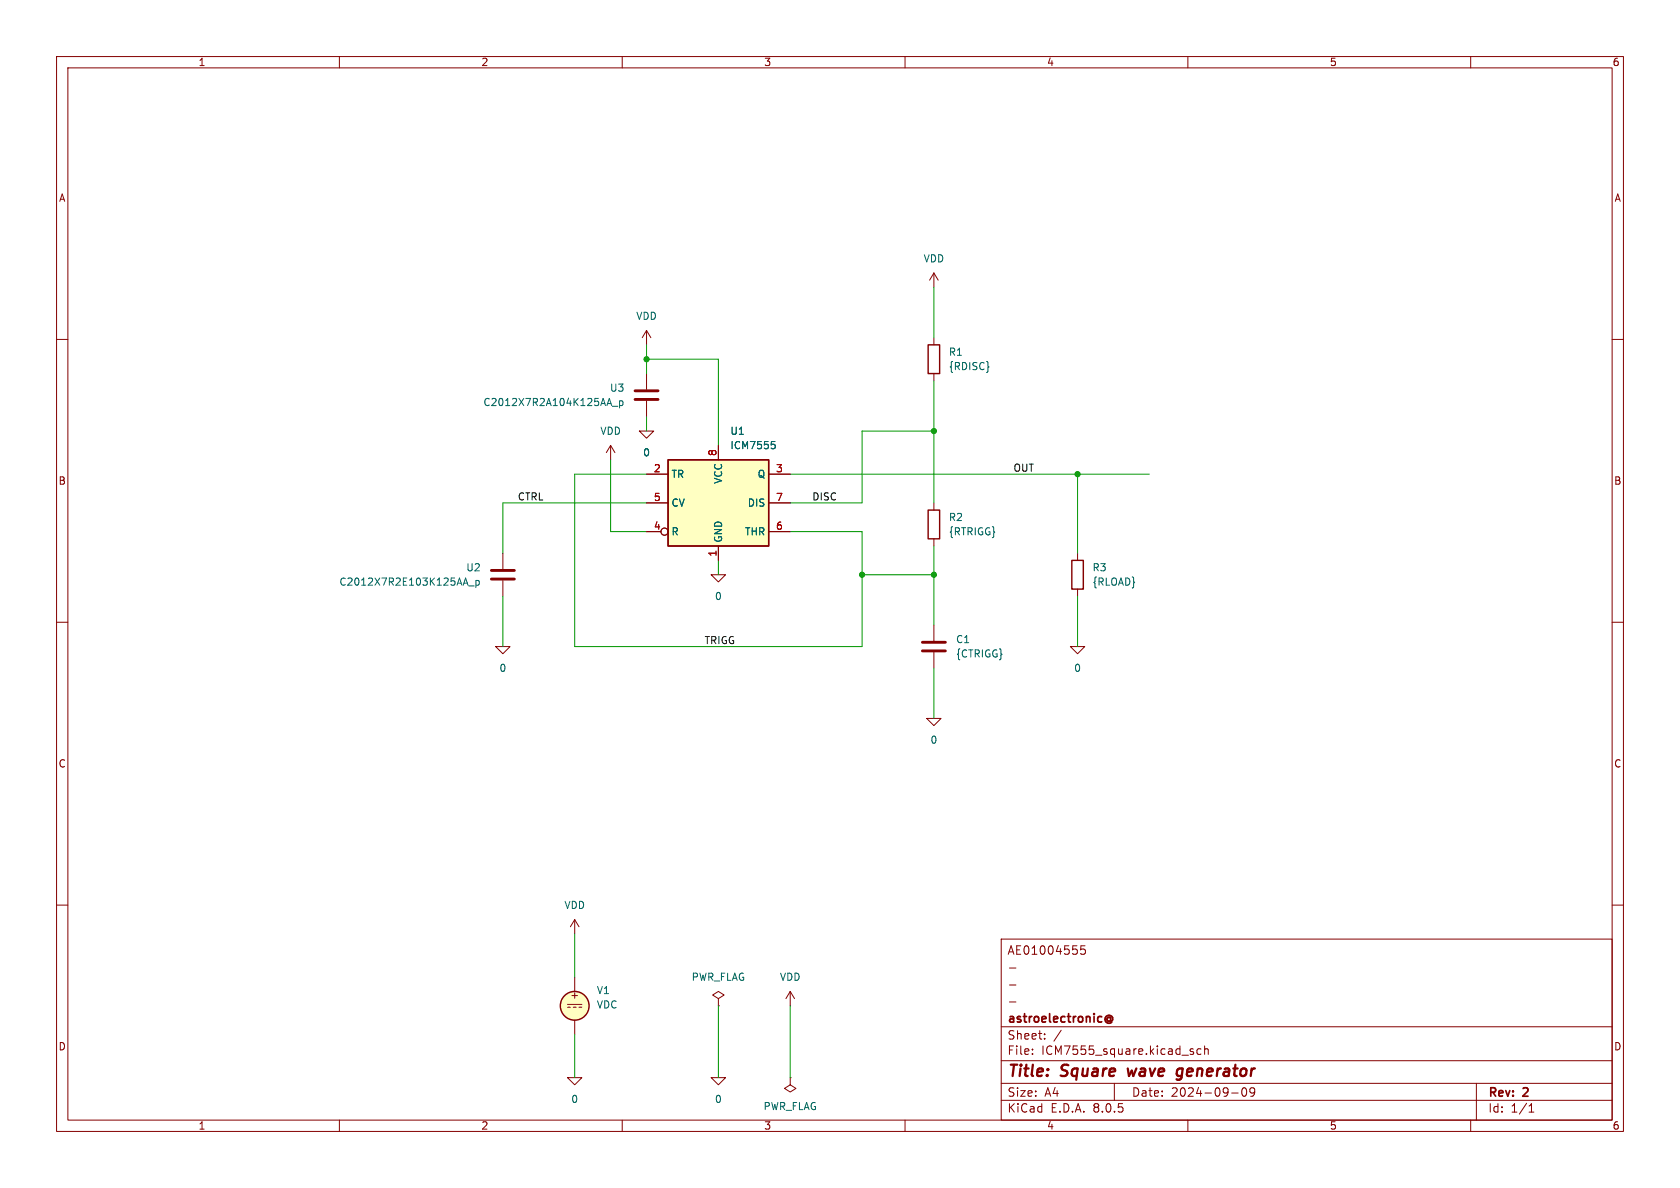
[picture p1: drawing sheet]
(kicad_sch
 (version 20231120)
 (generator "eeschema")
 (generator_version "8.0")
 (paper "A4")
 (title_block
  (title "Square wave generator")
  (date "2024-09-09")
  (rev "2")
  (company "astroelectronic@")
  (comment 1 "-")
  (comment 2 "-")
  (comment 3 "-")
  (comment 4 "AE01004555"))
 (lib_symbols
  (symbol "ICM7555:0"
   (power)
   (pin_names
    (offset 0)) (exclude_from_sim no) (in_bom yes) (on_board yes)
   (property "Reference" "#GND" (at 0 -2.54 0) (effects (font (size 1.27 1.27)) (hide yes)))
   (property "Value" "0" (at 0 -1.778 0) (effects (font (size 1.27 1.27))))
   (property "Footprint" "" (at 0 0 0) (effects (font (size 1.27 1.27)) (hide yes)))
   (property "Datasheet" "~" (at 0 0 0) (effects (font (size 1.27 1.27)) (hide yes)))
   (property "Description" "0V reference potential for simulation" (at 0 0 0) (effects (font (size 1.27 1.27)) (hide yes)))
   (symbol "0_0_1"
    (polyline (pts (xy -1.27 0) (xy 0 -1.27) (xy 1.27 0) (xy -1.27 0)) (stroke (width 0) (type default)) (fill (type none))))
   (symbol "0_1_1"
    (pin power_in line (at 0 0 0) (length 0) hide (name "0" (effects (font (size 1.016 1.016)))) (number "1" (effects (font (size 1.016 1.016)))))))
  (symbol "ICM7555:C"
   (pin_numbers hide)
   (pin_names
    (offset 0.254)) (exclude_from_sim no) (in_bom yes) (on_board yes)
   (property "Reference" "C" (at 0.635 2.54 0) (effects (font (size 1.27 1.27)) (justify left)))
   (property "Value" "C" (at 0.635 -2.54 0) (effects (font (size 1.27 1.27)) (justify left)))
   (property "Footprint" "" (at 0.9652 -3.81 0) (effects (font (size 1.27 1.27)) (hide yes)))
   (property "Datasheet" "~" (at 0 0 0) (effects (font (size 1.27 1.27)) (hide yes)))
   (property "Description" "Unpolarized capacitor" (at 0 0 0) (effects (font (size 1.27 1.27)) (hide yes)))
   (symbol "C_0_1"
    (polyline (pts (xy -2.032 -0.762) (xy 2.032 -0.762)) (stroke (width 0.508) (type default)) (fill (type none)))
    (polyline (pts (xy -2.032 0.762) (xy 2.032 0.762)) (stroke (width 0.508) (type default)) (fill (type none))))
   (symbol "C_1_1"
    (pin passive line (at 0 3.81 270) (length 2.794) (name "~" (effects (font (size 1.27 1.27)))) (number "1" (effects (font (size 1.27 1.27)))))
    (pin passive line (at 0 -3.81 90) (length 2.794) (name "~" (effects (font (size 1.27 1.27)))) (number "2" (effects (font (size 1.27 1.27)))))))
  (symbol "ICM7555:ICM7555" (exclude_from_sim no) (in_bom yes) (on_board yes)
   (property "Reference" "U" (at -10.16 8.89 0) (effects (font (size 1.27 1.27)) (justify left)))
   (property "Value" "ICM7555" (at 2.54 8.89 0) (effects (font (size 1.27 1.27)) (justify left)))
   (property "Footprint" "Package_SO:SOIC-8_3.9x4.9mm_P1.27mm" (at 21.59 -10.16 0) (effects (font (size 1.27 1.27)) (hide yes)))
   (property "Datasheet" "http://www.intersil.com/content/dam/Intersil/documents/icm7/icm7555-56.pdf" (at 21.59 -10.16 0) (effects (font (size 1.27 1.27)) (hide yes)))
   (property "Description" "CMOS General Purpose Timer, 555 compatible, SOIC-8. Simulation model" (at 0 0 0) (effects (font (size 1.27 1.27)) (hide yes)))
   (symbol "ICM7555_0_0"
    (pin power_in line (at 0 -10.16 90) (length 2.54) (name "GND" (effects (font (size 1.27 1.27)))) (number "1" (effects (font (size 1.27 1.27)))))
    (pin power_in line (at 0 10.16 270) (length 2.54) (name "VCC" (effects (font (size 1.27 1.27)))) (number "8" (effects (font (size 1.27 1.27))))))
   (symbol "ICM7555_0_1"
    (rectangle (start -8.89 -7.62) (end 8.89 7.62) (stroke (width 0.254) (type default)) (fill (type background)))
    (rectangle (start -8.89 -7.62) (end 8.89 7.62) (stroke (width 0.254) (type default)) (fill (type background))))
   (symbol "ICM7555_1_1"
    (pin input line (at -12.7 5.08 0) (length 3.81) (name "TR" (effects (font (size 1.27 1.27)))) (number "2" (effects (font (size 1.27 1.27)))))
    (pin output line (at 12.7 5.08 180) (length 3.81) (name "Q" (effects (font (size 1.27 1.27)))) (number "3" (effects (font (size 1.27 1.27)))))
    (pin input inverted (at -12.7 -5.08 0) (length 3.81) (name "R" (effects (font (size 1.27 1.27)))) (number "4" (effects (font (size 1.27 1.27)))))
    (pin input line (at -12.7 0 0) (length 3.81) (name "CV" (effects (font (size 1.27 1.27)))) (number "5" (effects (font (size 1.27 1.27)))))
    (pin input line (at 12.7 -5.08 180) (length 3.81) (name "THR" (effects (font (size 1.27 1.27)))) (number "6" (effects (font (size 1.27 1.27)))))
    (pin input line (at 12.7 0 180) (length 3.81) (name "DIS" (effects (font (size 1.27 1.27)))) (number "7" (effects (font (size 1.27 1.27)))))))
  (symbol "ICM7555:PWR_FLAG"
   (power)
   (pin_numbers hide)
   (pin_names
    (offset 0) hide) (exclude_from_sim no) (in_bom yes) (on_board yes)
   (property "Reference" "#FLG" (at 0 1.905 0) (effects (font (size 1.27 1.27)) (hide yes)))
   (property "Value" "PWR_FLAG" (at 0 3.81 0) (effects (font (size 1.27 1.27))))
   (property "Footprint" "" (at 0 0 0) (effects (font (size 1.27 1.27)) (hide yes)))
   (property "Datasheet" "~" (at 0 0 0) (effects (font (size 1.27 1.27)) (hide yes)))
   (property "Description" "Special symbol for telling ERC where power comes from" (at 0 0 0) (effects (font (size 1.27 1.27)) (hide yes)))
   (symbol "PWR_FLAG_0_0"
    (pin power_out line (at 0 0 90) (length 0) (name "pwr" (effects (font (size 1.27 1.27)))) (number "1" (effects (font (size 1.27 1.27))))))
   (symbol "PWR_FLAG_0_1"
    (polyline (pts (xy 0 0) (xy 0 1.27) (xy -1.016 1.905) (xy 0 2.54) (xy 1.016 1.905) (xy 0 1.27)) (stroke (width 0) (type default)) (fill (type none)))))
  (symbol "ICM7555:R"
   (pin_numbers hide)
   (pin_names
    (offset 0)) (exclude_from_sim no) (in_bom yes) (on_board yes)
   (property "Reference" "R" (at 2.032 0 90) (effects (font (size 1.27 1.27))))
   (property "Value" "R" (at 0 0 90) (effects (font (size 1.27 1.27))))
   (property "Footprint" "" (at -1.778 0 90) (effects (font (size 1.27 1.27)) (hide yes)))
   (property "Datasheet" "~" (at 0 0 0) (effects (font (size 1.27 1.27)) (hide yes)))
   (property "Description" "Resistor" (at 0 0 0) (effects (font (size 1.27 1.27)) (hide yes)))
   (symbol "R_0_1"
    (rectangle (start -1.016 -2.54) (end 1.016 2.54) (stroke (width 0.254) (type default)) (fill (type none))))
   (symbol "R_1_1"
    (pin passive line (at 0 3.81 270) (length 1.27) (name "~" (effects (font (size 1.27 1.27)))) (number "1" (effects (font (size 1.27 1.27)))))
    (pin passive line (at 0 -3.81 90) (length 1.27) (name "~" (effects (font (size 1.27 1.27)))) (number "2" (effects (font (size 1.27 1.27)))))))
  (symbol "ICM7555:VDC"
   (pin_numbers hide)
   (pin_names
    (offset 0.0254)) (exclude_from_sim no) (in_bom yes) (on_board yes)
   (property "Reference" "V" (at 2.54 2.54 0) (effects (font (size 1.27 1.27)) (justify left)))
   (property "Value" "1" (at 2.54 0 0) (effects (font (size 1.27 1.27)) (justify left)))
   (property "Footprint" "" (at 0 0 0) (effects (font (size 1.27 1.27)) (hide yes)))
   (property "Datasheet" "~" (at 0 0 0) (effects (font (size 1.27 1.27)) (hide yes)))
   (property "Description" "Voltage source, DC" (at 0 0 0) (effects (font (size 1.27 1.27)) (hide yes)))
   (property "Sim.Pins" "1=+ 2=-" (at 0 0 0) (effects (font (size 1.27 1.27)) (hide yes)))
   (property "Sim.Type" "DC" (at 0 0 0) (effects (font (size 1.27 1.27)) (hide yes)))
   (property "Sim.Device" "V" (at 0 0 0) (effects (font (size 1.27 1.27)) (justify left) (hide yes)))
   (property "Spice_Netlist_Enabled" "Y" (at 0 0 0) (effects (font (size 1.27 1.27)) (justify left) (hide yes)))
   (symbol "VDC_0_0"
    (polyline (pts (xy -1.27 0.254) (xy 1.27 0.254)) (stroke (width 0) (type default)) (fill (type none)))
    (polyline (pts (xy -0.762 -0.254) (xy -1.27 -0.254)) (stroke (width 0) (type default)) (fill (type none)))
    (polyline (pts (xy 0.254 -0.254) (xy -0.254 -0.254)) (stroke (width 0) (type default)) (fill (type none)))
    (polyline (pts (xy 1.27 -0.254) (xy 0.762 -0.254)) (stroke (width 0) (type default)) (fill (type none)))
    (text "+" (at 0 1.905 0) (effects (font (size 1.27 1.27)))))
   (symbol "VDC_0_1"
    (circle (center 0 0) (radius 2.54) (stroke (width 0.254) (type default)) (fill (type background))))
   (symbol "VDC_1_1"
    (pin passive line (at 0 5.08 270) (length 2.54) (name "~" (effects (font (size 1.27 1.27)))) (number "1" (effects (font (size 1.27 1.27)))))
    (pin passive line (at 0 -5.08 90) (length 2.54) (name "~" (effects (font (size 1.27 1.27)))) (number "2" (effects (font (size 1.27 1.27)))))))
  (symbol "ICM7555:VDD"
   (power)
   (pin_names
    (offset 0)) (exclude_from_sim no) (in_bom yes) (on_board yes)
   (property "Reference" "#PWR" (at 0 -3.81 0) (effects (font (size 1.27 1.27)) (hide yes)))
   (property "Value" "VDD" (at 0 3.81 0) (effects (font (size 1.27 1.27))))
   (property "Footprint" "" (at 0 0 0) (effects (font (size 1.27 1.27)) (hide yes)))
   (property "Datasheet" "" (at 0 0 0) (effects (font (size 1.27 1.27)) (hide yes)))
   (property "Description" "Power symbol creates a global label with name \"VDD\"" (at 0 0 0) (effects (font (size 1.27 1.27)) (hide yes)))
   (symbol "VDD_0_1"
    (polyline (pts (xy -0.762 1.27) (xy 0 2.54)) (stroke (width 0) (type default)) (fill (type none)))
    (polyline (pts (xy 0 0) (xy 0 2.54)) (stroke (width 0) (type default)) (fill (type none)))
    (polyline (pts (xy 0 2.54) (xy 0.762 1.27)) (stroke (width 0) (type default)) (fill (type none))))
   (symbol "VDD_1_1"
    (pin power_in line (at 0 0 90) (length 0) hide (name "VDD" (effects (font (size 1.27 1.27)))) (number "1" (effects (font (size 1.27 1.27))))))))
 (junction
  (at 152.4 101.6)
  (diameter 0)
  (color 0 0 0 0))
 (junction
  (at 165.1 76.2)
  (diameter 0)
  (color 0 0 0 0))
 (junction
  (at 114.3 63.5)
  (diameter 0)
  (color 0 0 0 0))
 (junction
  (at 165.1 101.6)
  (diameter 0)
  (color 0 0 0 0))
 (junction
  (at 190.5 83.82)
  (diameter 0)
  (color 0 0 0 0))
 (wire
  (pts (xy 139.7 177.8) (xy 139.7 190.5))
  (stroke (width 0) (type default)))
 (wire
  (pts (xy 165.1 101.6) (xy 165.1 110.49))
  (stroke (width 0) (type default)))
 (wire
  (pts (xy 165.1 67.31) (xy 165.1 76.2))
  (stroke (width 0) (type default)))
 (wire
  (pts (xy 127 99.06) (xy 127 101.6))
  (stroke (width 0) (type default)))
 (wire
  (pts (xy 152.4 93.98) (xy 139.7 93.98))
  (stroke (width 0) (type default)))
 (wire
  (pts (xy 114.3 83.82) (xy 101.6 83.82))
  (stroke (width 0) (type default)))
 (wire
  (pts (xy 114.3 60.96) (xy 114.3 63.5))
  (stroke (width 0) (type default)))
 (wire
  (pts (xy 165.1 50.8) (xy 165.1 59.69))
  (stroke (width 0) (type default)))
 (wire
  (pts (xy 107.95 81.28) (xy 107.95 93.98))
  (stroke (width 0) (type default)))
 (wire
  (pts (xy 190.5 83.82) (xy 190.5 97.79))
  (stroke (width 0) (type default)))
 (wire
  (pts (xy 152.4 101.6) (xy 165.1 101.6))
  (stroke (width 0) (type default)))
 (wire
  (pts (xy 101.6 114.3) (xy 152.4 114.3))
  (stroke (width 0) (type default)))
 (wire
  (pts (xy 152.4 88.9) (xy 139.7 88.9))
  (stroke (width 0) (type default)))
 (wire
  (pts (xy 190.5 105.41) (xy 190.5 114.3))
  (stroke (width 0) (type default)))
 (wire
  (pts (xy 190.5 83.82) (xy 203.2 83.82))
  (stroke (width 0) (type default)))
 (wire
  (pts (xy 114.3 63.5) (xy 127 63.5))
  (stroke (width 0) (type default)))
 (wire
  (pts (xy 101.6 83.82) (xy 101.6 114.3))
  (stroke (width 0) (type default)))
 (wire
  (pts (xy 114.3 63.5) (xy 114.3 66.04))
  (stroke (width 0) (type default)))
 (wire
  (pts (xy 88.9 97.79) (xy 88.9 88.9))
  (stroke (width 0) (type default)))
 (wire
  (pts (xy 88.9 105.41) (xy 88.9 114.3))
  (stroke (width 0) (type default)))
 (wire
  (pts (xy 101.6 182.88) (xy 101.6 190.5))
  (stroke (width 0) (type default)))
 (wire
  (pts (xy 165.1 101.6) (xy 165.1 96.52))
  (stroke (width 0) (type default)))
 (wire
  (pts (xy 101.6 165.1) (xy 101.6 172.72))
  (stroke (width 0) (type default)))
 (wire
  (pts (xy 127 177.8) (xy 127 190.5))
  (stroke (width 0) (type default)))
 (wire
  (pts (xy 88.9 88.9) (xy 114.3 88.9))
  (stroke (width 0) (type default)))
 (wire
  (pts (xy 114.3 93.98) (xy 107.95 93.98))
  (stroke (width 0) (type default)))
 (wire
  (pts (xy 152.4 76.2) (xy 152.4 88.9))
  (stroke (width 0) (type default)))
 (wire
  (pts (xy 139.7 83.82) (xy 190.5 83.82))
  (stroke (width 0) (type default)))
 (wire
  (pts (xy 165.1 118.11) (xy 165.1 127))
  (stroke (width 0) (type default)))
 (wire
  (pts (xy 165.1 76.2) (xy 165.1 88.9))
  (stroke (width 0) (type default)))
 (wire
  (pts (xy 152.4 114.3) (xy 152.4 101.6))
  (stroke (width 0) (type default)))
 (wire
  (pts (xy 127 78.74) (xy 127 63.5))
  (stroke (width 0) (type default)))
 (wire
  (pts (xy 152.4 101.6) (xy 152.4 93.98))
  (stroke (width 0) (type default)))
 (wire
  (pts (xy 114.3 73.66) (xy 114.3 76.2))
  (stroke (width 0) (type default)))
 (wire
  (pts (xy 165.1 76.2) (xy 152.4 76.2))
  (stroke (width 0) (type default)))
 (label "DISC"
  (at 143.51 88.9 0)
  (fields_autoplaced yes)
  (effects (font (size 1.27 1.27)) (justify left bottom)))
 (label "OUT"
  (at 179.07 83.82 0)
  (fields_autoplaced yes)
  (effects (font (size 1.27 1.27)) (justify left bottom)))
 (label "TRIGG"
  (at 124.46 114.3 0)
  (fields_autoplaced yes)
  (effects (font (size 1.27 1.27)) (justify left bottom)))
 (label "CTRL"
  (at 91.44 88.9 0)
  (fields_autoplaced yes)
  (effects (font (size 1.27 1.27)) (justify left bottom)))
 (symbol
  (lib_id "ICM7555:0")
  (at 127 190.5 0)
  (unit 1)
  (exclude_from_sim no)
  (in_bom yes)
  (on_board yes)
  (dnp no)
  (fields_autoplaced yes)
  (property "Reference" "#GND0104" (at 127 193.04 0) (effects (font (size 1.27 1.27)) (hide yes)))
  (property "Value" "0" (at 127 194.31 0) (effects (font (size 1.27 1.27))))
  (property "Footprint" "" (at 127 190.5 0) (effects (font (size 1.27 1.27)) (hide yes)))
  (property "Datasheet" "~" (at 127 190.5 0) (effects (font (size 1.27 1.27)) (hide yes)))
  (property "Description" "" (at 127 190.5 0) (effects (font (size 1.27 1.27)) (hide yes)))
  (pin "1"))
 (symbol
  (lib_id "ICM7555:0")
  (at 127 101.6 0)
  (unit 1)
  (exclude_from_sim no)
  (in_bom yes)
  (on_board yes)
  (dnp no)
  (fields_autoplaced yes)
  (property "Reference" "#GND0103" (at 127 104.14 0) (effects (font (size 1.27 1.27)) (hide yes)))
  (property "Value" "0" (at 127 105.41 0) (effects (font (size 1.27 1.27))))
  (property "Footprint" "" (at 127 101.6 0) (effects (font (size 1.27 1.27)) (hide yes)))
  (property "Datasheet" "~" (at 127 101.6 0) (effects (font (size 1.27 1.27)) (hide yes)))
  (property "Description" "" (at 127 101.6 0) (effects (font (size 1.27 1.27)) (hide yes)))
  (pin "1"))
 (symbol
  (lib_id "ICM7555:0")
  (at 88.9 114.3 0)
  (unit 1)
  (exclude_from_sim no)
  (in_bom yes)
  (on_board yes)
  (dnp no)
  (fields_autoplaced yes)
  (property "Reference" "#GND0106" (at 88.9 116.84 0) (effects (font (size 1.27 1.27)) (hide yes)))
  (property "Value" "0" (at 88.9 118.11 0) (effects (font (size 1.27 1.27))))
  (property "Footprint" "" (at 88.9 114.3 0) (effects (font (size 1.27 1.27)) (hide yes)))
  (property "Datasheet" "~" (at 88.9 114.3 0) (effects (font (size 1.27 1.27)) (hide yes)))
  (property "Description" "" (at 88.9 114.3 0) (effects (font (size 1.27 1.27)) (hide yes)))
  (pin "1"))
 (symbol
  (lib_id "ICM7555:VDD")
  (at 101.6 165.1 0)
  (unit 1)
  (exclude_from_sim no)
  (in_bom yes)
  (on_board yes)
  (dnp no)
  (fields_autoplaced yes)
  (property "Reference" "#PWR0104" (at 101.6 168.91 0) (effects (font (size 1.27 1.27)) (hide yes)))
  (property "Value" "VDD" (at 101.6 160.02 0) (effects (font (size 1.27 1.27))))
  (property "Footprint" "" (at 101.6 165.1 0) (effects (font (size 1.27 1.27)) (hide yes)))
  (property "Datasheet" "" (at 101.6 165.1 0) (effects (font (size 1.27 1.27)) (hide yes)))
  (property "Description" "" (at 101.6 165.1 0) (effects (font (size 1.27 1.27)) (hide yes)))
  (pin "1"))
 (symbol
  (lib_id "ICM7555:0")
  (at 101.6 190.5 0)
  (unit 1)
  (exclude_from_sim no)
  (in_bom yes)
  (on_board yes)
  (dnp no)
  (fields_autoplaced yes)
  (property "Reference" "#GND0105" (at 101.6 193.04 0) (effects (font (size 1.27 1.27)) (hide yes)))
  (property "Value" "0" (at 101.6 194.31 0) (effects (font (size 1.27 1.27))))
  (property "Footprint" "" (at 101.6 190.5 0) (effects (font (size 1.27 1.27)) (hide yes)))
  (property "Datasheet" "~" (at 101.6 190.5 0) (effects (font (size 1.27 1.27)) (hide yes)))
  (property "Description" "" (at 101.6 190.5 0) (effects (font (size 1.27 1.27)) (hide yes)))
  (pin "1"))
 (symbol
  (lib_id "ICM7555:C")
  (at 88.9 101.6 0)
  (unit 1)
  (exclude_from_sim no)
  (in_bom yes)
  (on_board yes)
  (dnp no)
  (fields_autoplaced yes)
  (property "Reference" "U2" (at 85.09 100.3299 0) (effects (font (size 1.27 1.27)) (justify right)))
  (property "Value" "C2012X7R2E103K125AA_p" (at 85.09 102.8699 0) (effects (font (size 1.27 1.27)) (justify right)))
  (property "Footprint" "" (at 89.8652 105.41 0) (effects (font (size 1.27 1.27)) (hide yes)))
  (property "Datasheet" "~" (at 88.9 101.6 0) (effects (font (size 1.27 1.27)) (hide yes)))
  (property "Description" "" (at 88.9 101.6 0) (effects (font (size 1.27 1.27)) (hide yes)))
  (property "Sim.Device" "SUBCKT" (at 88.9 101.6 0) (effects (font (size 1.27 1.27)) (hide yes)))
  (property "Sim.Pins" "1=n1 2=n2" (at 0 0 0) (effects (font (size 1.27 1.27)) (hide yes)))
  (property "Sim.Library" "C:\\AE\\ICM7555\\_models\\C2012X7R2E103K125AA_p.mod" (at 88.9 101.6 0) (effects (font (size 1.27 1.27)) (hide yes)))
  (property "Sim.Name" "C2012X7R2E103K125AA_p" (at 88.9 101.6 0) (effects (font (size 1.27 1.27)) (hide yes)))
  (pin "1")
  (pin "2"))
 (symbol
  (lib_id "ICM7555:PWR_FLAG")
  (at 139.7 190.5 180)
  (unit 1)
  (exclude_from_sim no)
  (in_bom yes)
  (on_board yes)
  (dnp no)
  (fields_autoplaced yes)
  (property "Reference" "#FLG0101" (at 139.7 192.405 0) (effects (font (size 1.27 1.27)) (hide yes)))
  (property "Value" "PWR_FLAG" (at 139.7 195.58 0) (effects (font (size 1.27 1.27))))
  (property "Footprint" "" (at 139.7 190.5 0) (effects (font (size 1.27 1.27)) (hide yes)))
  (property "Datasheet" "~" (at 139.7 190.5 0) (effects (font (size 1.27 1.27)) (hide yes)))
  (property "Description" "" (at 139.7 190.5 0) (effects (font (size 1.27 1.27)) (hide yes)))
  (pin "1"))
 (symbol
  (lib_id "ICM7555:VDD")
  (at 107.95 81.28 0)
  (unit 1)
  (exclude_from_sim no)
  (in_bom yes)
  (on_board yes)
  (dnp no)
  (fields_autoplaced yes)
  (property "Reference" "#PWR0105" (at 107.95 85.09 0) (effects (font (size 1.27 1.27)) (hide yes)))
  (property "Value" "VDD" (at 107.95 76.2 0) (effects (font (size 1.27 1.27))))
  (property "Footprint" "" (at 107.95 81.28 0) (effects (font (size 1.27 1.27)) (hide yes)))
  (property "Datasheet" "" (at 107.95 81.28 0) (effects (font (size 1.27 1.27)) (hide yes)))
  (property "Description" "" (at 107.95 81.28 0) (effects (font (size 1.27 1.27)) (hide yes)))
  (pin "1"))
 (symbol
  (lib_id "ICM7555:0")
  (at 165.1 127 0)
  (unit 1)
  (exclude_from_sim no)
  (in_bom yes)
  (on_board yes)
  (dnp no)
  (fields_autoplaced yes)
  (property "Reference" "#GND0102" (at 165.1 129.54 0) (effects (font (size 1.27 1.27)) (hide yes)))
  (property "Value" "0" (at 165.1 130.81 0) (effects (font (size 1.27 1.27))))
  (property "Footprint" "" (at 165.1 127 0) (effects (font (size 1.27 1.27)) (hide yes)))
  (property "Datasheet" "~" (at 165.1 127 0) (effects (font (size 1.27 1.27)) (hide yes)))
  (property "Description" "" (at 165.1 127 0) (effects (font (size 1.27 1.27)) (hide yes)))
  (pin "1"))
 (symbol
  (lib_id "ICM7555:C")
  (at 165.1 114.3 0)
  (unit 1)
  (exclude_from_sim no)
  (in_bom yes)
  (on_board yes)
  (dnp no)
  (fields_autoplaced yes)
  (property "Reference" "C1" (at 168.91 113.0299 0) (effects (font (size 1.27 1.27)) (justify left)))
  (property "Value" "{CTRIGG}" (at 168.91 115.5699 0) (effects (font (size 1.27 1.27)) (justify left)))
  (property "Footprint" "" (at 166.0652 118.11 0) (effects (font (size 1.27 1.27)) (hide yes)))
  (property "Datasheet" "~" (at 165.1 114.3 0) (effects (font (size 1.27 1.27)) (hide yes)))
  (property "Description" "" (at 165.1 114.3 0) (effects (font (size 1.27 1.27)) (hide yes)))
  (pin "1")
  (pin "2"))
 (symbol
  (lib_id "ICM7555:VDD")
  (at 139.7 177.8 0)
  (unit 1)
  (exclude_from_sim no)
  (in_bom yes)
  (on_board yes)
  (dnp no)
  (fields_autoplaced yes)
  (property "Reference" "#PWR0103" (at 139.7 181.61 0) (effects (font (size 1.27 1.27)) (hide yes)))
  (property "Value" "VDD" (at 139.7 172.72 0) (effects (font (size 1.27 1.27))))
  (property "Footprint" "" (at 139.7 177.8 0) (effects (font (size 1.27 1.27)) (hide yes)))
  (property "Datasheet" "" (at 139.7 177.8 0) (effects (font (size 1.27 1.27)) (hide yes)))
  (property "Description" "" (at 139.7 177.8 0) (effects (font (size 1.27 1.27)) (hide yes)))
  (pin "1"))
 (symbol
  (lib_id "ICM7555:R")
  (at 190.5 101.6 0)
  (unit 1)
  (exclude_from_sim no)
  (in_bom yes)
  (on_board yes)
  (dnp no)
  (fields_autoplaced yes)
  (property "Reference" "R3" (at 193.04 100.3299 0) (effects (font (size 1.27 1.27)) (justify left)))
  (property "Value" "{RLOAD}" (at 193.04 102.8699 0) (effects (font (size 1.27 1.27)) (justify left)))
  (property "Footprint" "" (at 188.722 101.6 90) (effects (font (size 1.27 1.27)) (hide yes)))
  (property "Datasheet" "~" (at 190.5 101.6 0) (effects (font (size 1.27 1.27)) (hide yes)))
  (property "Description" "" (at 190.5 101.6 0) (effects (font (size 1.27 1.27)) (hide yes)))
  (pin "1")
  (pin "2"))
 (symbol
  (lib_id "ICM7555:R")
  (at 165.1 92.71 0)
  (unit 1)
  (exclude_from_sim no)
  (in_bom yes)
  (on_board yes)
  (dnp no)
  (fields_autoplaced yes)
  (property "Reference" "R2" (at 167.64 91.4399 0) (effects (font (size 1.27 1.27)) (justify left)))
  (property "Value" "{RTRIGG}" (at 167.64 93.9799 0) (effects (font (size 1.27 1.27)) (justify left)))
  (property "Footprint" "" (at 163.322 92.71 90) (effects (font (size 1.27 1.27)) (hide yes)))
  (property "Datasheet" "~" (at 165.1 92.71 0) (effects (font (size 1.27 1.27)) (hide yes)))
  (property "Description" "" (at 165.1 92.71 0) (effects (font (size 1.27 1.27)) (hide yes)))
  (pin "1")
  (pin "2"))
 (symbol
  (lib_id "ICM7555:C")
  (at 114.3 69.85 0)
  (unit 1)
  (exclude_from_sim no)
  (in_bom yes)
  (on_board yes)
  (dnp no)
  (fields_autoplaced yes)
  (property "Reference" "U3" (at 110.49 68.5799 0) (effects (font (size 1.27 1.27)) (justify right)))
  (property "Value" "C2012X7R2A104K125AA_p" (at 110.49 71.1199 0) (effects (font (size 1.27 1.27)) (justify right)))
  (property "Footprint" "" (at 115.2652 73.66 0) (effects (font (size 1.27 1.27)) (hide yes)))
  (property "Datasheet" "~" (at 114.3 69.85 0) (effects (font (size 1.27 1.27)) (hide yes)))
  (property "Description" "" (at 114.3 69.85 0) (effects (font (size 1.27 1.27)) (hide yes)))
  (property "Sim.Device" "SUBCKT" (at 114.3 69.85 0) (effects (font (size 1.27 1.27)) (hide yes)))
  (property "Sim.Pins" "1=n1 2=n2" (at 0 0 0) (effects (font (size 1.27 1.27)) (hide yes)))
  (property "Sim.Library" "C:\\AE\\ICM7555\\_models\\C2012X7R2A104K125AA_p.mod" (at 114.3 69.85 0) (effects (font (size 1.27 1.27)) (hide yes)))
  (property "Sim.Name" "C2012X7R2A104K125AA_p" (at 114.3 69.85 0) (effects (font (size 1.27 1.27)) (hide yes)))
  (pin "1")
  (pin "2"))
 (symbol
  (lib_id "ICM7555:0")
  (at 114.3 76.2 0)
  (unit 1)
  (exclude_from_sim no)
  (in_bom yes)
  (on_board yes)
  (dnp no)
  (fields_autoplaced yes)
  (property "Reference" "#GND02" (at 114.3 78.74 0) (effects (font (size 1.27 1.27)) (hide yes)))
  (property "Value" "0" (at 114.3 80.01 0) (effects (font (size 1.27 1.27))))
  (property "Footprint" "" (at 114.3 76.2 0) (effects (font (size 1.27 1.27)) (hide yes)))
  (property "Datasheet" "~" (at 114.3 76.2 0) (effects (font (size 1.27 1.27)) (hide yes)))
  (property "Description" "" (at 114.3 76.2 0) (effects (font (size 1.27 1.27)) (hide yes)))
  (pin "1"))
 (symbol
  (lib_id "ICM7555:ICM7555")
  (at 127 88.9 0)
  (unit 1)
  (exclude_from_sim no)
  (in_bom yes)
  (on_board yes)
  (dnp no)
  (fields_autoplaced yes)
  (property "Reference" "U1" (at 129.0194 76.2 0) (effects (font (size 1.27 1.27)) (justify left)))
  (property "Value" "ICM7555" (at 129.0194 78.74 0) (effects (font (size 1.27 1.27)) (justify left)))
  (property "Footprint" "Package_SO:SOIC-8_3.9x4.9mm_P1.27mm" (at 148.59 99.06 0) (effects (font (size 1.27 1.27)) (hide yes)))
  (property "Datasheet" "http://www.intersil.com/content/dam/Intersil/documents/icm7/icm7555-56.pdf" (at 148.59 99.06 0) (effects (font (size 1.27 1.27)) (hide yes)))
  (property "Description" "" (at 127 88.9 0) (effects (font (size 1.27 1.27)) (hide yes)))
  (property "Sim.Device" "SUBCKT" (at 127 88.9 0) (effects (font (size 1.27 1.27)) (hide yes)))
  (property "Sim.Pins" "1=1 2=2 3=3 4=4 5=5 6=6 7=7 8=8" (at 0 0 0) (effects (font (size 1.27 1.27)) (hide yes)))
  (property "Sim.Library" "C:\\AE\\ICM7555\\_models\\ICM7555.lib" (at 127 88.9 0) (effects (font (size 1.27 1.27)) (hide yes)))
  (property "Sim.Name" "ICM7555" (at 127 88.9 0) (effects (font (size 1.27 1.27)) (hide yes)))
  (pin "1")
  (pin "8")
  (pin "2")
  (pin "3")
  (pin "4")
  (pin "5")
  (pin "6")
  (pin "7"))
 (symbol
  (lib_id "ICM7555:PWR_FLAG")
  (at 127 177.8 0)
  (unit 1)
  (exclude_from_sim no)
  (in_bom yes)
  (on_board yes)
  (dnp no)
  (fields_autoplaced yes)
  (property "Reference" "#FLG0102" (at 127 175.895 0) (effects (font (size 1.27 1.27)) (hide yes)))
  (property "Value" "PWR_FLAG" (at 127 172.72 0) (effects (font (size 1.27 1.27))))
  (property "Footprint" "" (at 127 177.8 0) (effects (font (size 1.27 1.27)) (hide yes)))
  (property "Datasheet" "~" (at 127 177.8 0) (effects (font (size 1.27 1.27)) (hide yes)))
  (property "Description" "" (at 127 177.8 0) (effects (font (size 1.27 1.27)) (hide yes)))
  (pin "1"))
 (symbol
  (lib_id "ICM7555:R")
  (at 165.1 63.5 180)
  (unit 1)
  (exclude_from_sim no)
  (in_bom yes)
  (on_board yes)
  (dnp no)
  (fields_autoplaced yes)
  (property "Reference" "R1" (at 167.64 62.2299 0) (effects (font (size 1.27 1.27)) (justify right)))
  (property "Value" "{RDISC}" (at 167.64 64.7699 0) (effects (font (size 1.27 1.27)) (justify right)))
  (property "Footprint" "" (at 166.878 63.5 90) (effects (font (size 1.27 1.27)) (hide yes)))
  (property "Datasheet" "~" (at 165.1 63.5 0) (effects (font (size 1.27 1.27)) (hide yes)))
  (property "Description" "" (at 165.1 63.5 0) (effects (font (size 1.27 1.27)) (hide yes)))
  (pin "1")
  (pin "2"))
 (symbol
  (lib_name "ICM7555:VDC")
  (lib_id "ICM7555:VDC")
  (at 101.6 177.8 0)
  (unit 1)
  (exclude_from_sim no)
  (in_bom yes)
  (on_board yes)
  (dnp no)
  (fields_autoplaced yes)
  (property "Reference" "V1" (at 105.41 175.0701 0) (effects (font (size 1.27 1.27)) (justify left)))
  (property "Value" "VDC" (at 105.41 177.6101 0) (effects (font (size 1.27 1.27)) (justify left)))
  (property "Footprint" "" (at 101.6 177.8 0) (effects (font (size 1.27 1.27)) (hide yes)))
  (property "Datasheet" "~" (at 101.6 177.8 0) (effects (font (size 1.27 1.27)) (hide yes)))
  (property "Description" "" (at 101.6 177.8 0) (effects (font (size 1.27 1.27)) (hide yes)))
  (property "Sim.Device" "SPICE" (at 101.6 177.8 0) (effects (font (size 1.27 1.27)) (justify left) (hide yes)))
  (property "Sim.Params" "type=\"V\" model=\"{VSUPPLY}\" lib=\"\"" (at 0 0 0) (effects (font (size 1.27 1.27)) (hide yes)))
  (property "Sim.Pins" "1=1 2=2" (at 0 0 0) (effects (font (size 1.27 1.27)) (hide yes)))
  (pin "1")
  (pin "2"))
 (symbol
  (lib_id "ICM7555:VDD")
  (at 114.3 60.96 0)
  (unit 1)
  (exclude_from_sim no)
  (in_bom yes)
  (on_board yes)
  (dnp no)
  (fields_autoplaced yes)
  (property "Reference" "#PWR0102" (at 114.3 64.77 0) (effects (font (size 1.27 1.27)) (hide yes)))
  (property "Value" "VDD" (at 114.3 55.88 0) (effects (font (size 1.27 1.27))))
  (property "Footprint" "" (at 114.3 60.96 0) (effects (font (size 1.27 1.27)) (hide yes)))
  (property "Datasheet" "" (at 114.3 60.96 0) (effects (font (size 1.27 1.27)) (hide yes)))
  (property "Description" "" (at 114.3 60.96 0) (effects (font (size 1.27 1.27)) (hide yes)))
  (pin "1"))
 (symbol
  (lib_id "ICM7555:0")
  (at 190.5 114.3 0)
  (unit 1)
  (exclude_from_sim no)
  (in_bom yes)
  (on_board yes)
  (dnp no)
  (fields_autoplaced yes)
  (property "Reference" "#GND01" (at 190.5 116.84 0) (effects (font (size 1.27 1.27)) (hide yes)))
  (property "Value" "0" (at 190.5 118.11 0) (effects (font (size 1.27 1.27))))
  (property "Footprint" "" (at 190.5 114.3 0) (effects (font (size 1.27 1.27)) (hide yes)))
  (property "Datasheet" "~" (at 190.5 114.3 0) (effects (font (size 1.27 1.27)) (hide yes)))
  (property "Description" "" (at 190.5 114.3 0) (effects (font (size 1.27 1.27)) (hide yes)))
  (pin "1"))
 (symbol
  (lib_id "ICM7555:VDD")
  (at 165.1 50.8 0)
  (unit 1)
  (exclude_from_sim no)
  (in_bom yes)
  (on_board yes)
  (dnp no)
  (fields_autoplaced yes)
  (property "Reference" "#PWR0101" (at 165.1 54.61 0) (effects (font (size 1.27 1.27)) (hide yes)))
  (property "Value" "VDD" (at 165.1 45.72 0) (effects (font (size 1.27 1.27))))
  (property "Footprint" "" (at 165.1 50.8 0) (effects (font (size 1.27 1.27)) (hide yes)))
  (property "Datasheet" "" (at 165.1 50.8 0) (effects (font (size 1.27 1.27)) (hide yes)))
  (property "Description" "" (at 165.1 50.8 0) (effects (font (size 1.27 1.27)) (hide yes)))
  (pin "1"))
 (sheet_instances
  (path ""
   (page "1"))))
